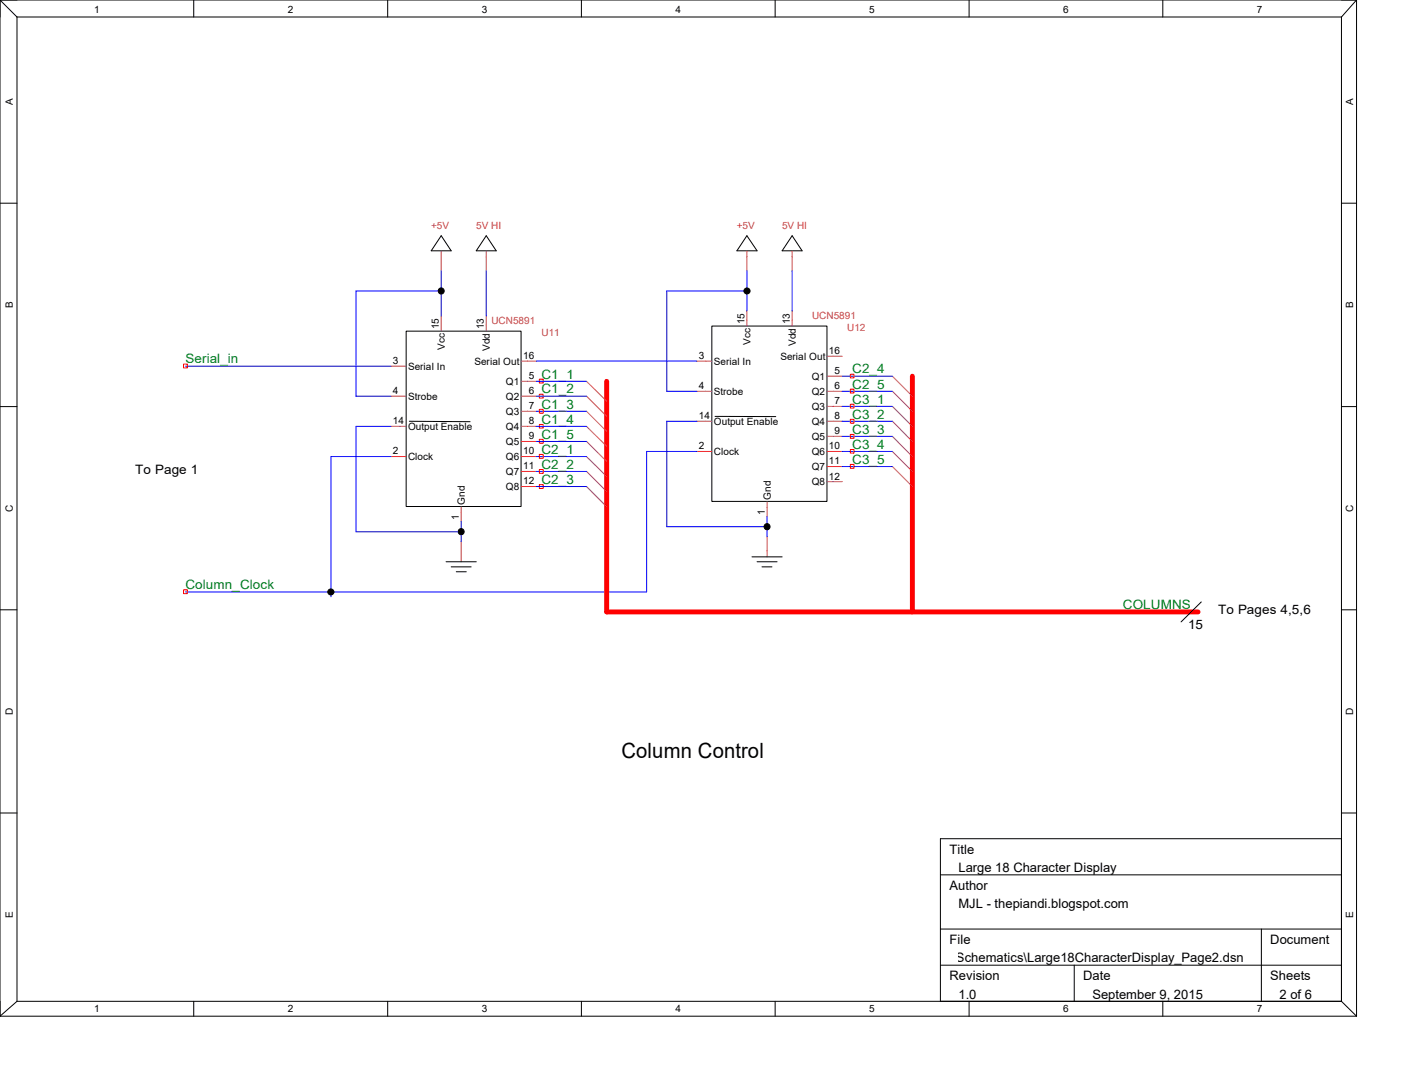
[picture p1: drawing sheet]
<svg xmlns="http://www.w3.org/2000/svg" width="279mm" height="216mm" viewBox="0 0 279 216" stroke-linecap="round" stroke-linejoin="round" font-family="sans-serif">
<g fill="none" stroke="#000" stroke-width=".2">
<path d="M0 0h270.3M0 0v202.4M0 0l3.4 3.4M3.4 3.4h263.9M3.4 3.4v196M38.6 0v3.4M77.3 0v3.4M115.9 0v3.4M154.5 0v3.4M193.1 0v3.4M231.7 0v3.4M267.3 3.4v196"/>
<path d="M270.3 0v202.4M270.3 0l-3 3.4M0 40.5h3.4M87.9 46.9l2 3.1h-4zM96.9 46.9l2 3.1h-4zM148.8 46.9l2.1 3.1h-4zM157.9 46.9l2 3.1h-4zM267.3 40.5h3M80.9 66h22.9v34.9h-22.9zM141.9 64.9h22.9v35h-22.9zM0 81h3.4M81.6 83.9l12.1 .1"/>
<path d="M142.5 82.9l12.1 .1M267.3 81h3M88.9 111.9h6M89.9 112.9h4M90.9 113.9h2M149.9 110.9h6M150.9 111.9h4M151.8 112.9h2M239.4 119.9l-4 4M0 121.5h3.4M267.3 121.5h3M0 161.9h3.4"/>
<path d="M187.4 174.2h79.9M267.3 167h-79.9v32.4M267.3 161.9h3M3.4 199.4h263.9M3.4 199.4l-3.4 3M38.6 199.4v3M77.3 199.4v3M115.9 199.4v3M154.5 199.4v3M187.4 185h79.9M187.4 192.2h79.9M193.1 199.4v3"/>
<path d="M214.1 192.2v7.2M231.7 199.4v3M251.4 185v14.4M267.3 199.4l3 3M0 202.4h270.3"/>
</g>
<g fill="none" stroke="#c04040" stroke-width=".2">
<path d="M87.9 50v3.9M96.9 50v3.9M148.8 50v3.9M157.9 50v3.9M77.9 78.9h3M77.9 72.9h3M87.9 62.9v3.1M96.9 62.9v3.1M103.9 75.9h3M103.9 78.9h3M103.9 71.9h3M116.9 75.9l4 4"/>
<path d="M116.9 78.9l4 4M138.9 71.9h3M138.9 77.9h3M148.8 61.9v3M157.9 61.9v3M164.8 74.9h3.1M164.8 77.9h3.1M164.8 71h3.1M177.8 74.9l4 4M177.8 77.9l4 4M77.9 84.9h3M77.9 90.9h3"/>
<path d="M103.9 81.9h3M103.9 84.9h3M103.9 87.9h3M103.9 90.9h3M103.9 93.9h3M103.9 96.9h3M116.9 90.9l4 4M116.9 87.9l4 4M116.9 84.9l4 4M116.9 81.9l4 4M116.9 96.9l4 4M116.9 93.9l4 4"/>
<path d="M138.9 83.9h3M138.9 89.9h3M152.9 99.9v3M164.8 80.9h3.1M164.8 83.9h3.1M164.8 86.9h3.1M164.8 89.9h3.1M164.8 92.9h3.1M164.8 95.9h3.1M177.8 80.9l4 4M177.8 83.9l4 4M177.8 86.9l4 4"/>
<path d="M177.8 89.9l4 4M177.8 92.9l4 4M91.9 100.9v3M91.9 107.9v4M152.9 106.9v4"/>
</g>
<g fill="none" stroke="#00f" stroke-width=".2">
<path d="M87.9 53.9v9M87.9 58h-16.9v20.9h6.9M96.9 53.9v9M148.8 53.9v8M148.8 58h-15.9v19.9h6M157.9 53.9v8M37 72.9h40.9M106.9 71.9h32M106.9 78.9h10M106.9 75.9h10M167.9 77.9h9.9M167.9 74.9h9.9"/>
<path d="M77.9 84.9h-6.9v21h20.9M77.9 90.9h-11.9v28M106.9 84.9h10M106.9 90.9h10M106.9 96.9h10M106.9 81.9h10M106.9 87.9h10M106.9 93.9h10M138.9 83.9h-6v21h20M138.9 89.9h-10v28h-91.9M167.9 83.9h9.9M167.9 89.9h9.9"/>
<path d="M167.9 80.9h9.9M167.9 86.9h9.9M167.9 92.9h9.9M91.9 103.9v4M152.9 102.9v4"/>
</g>
<g fill="#000" stroke="#000" stroke-width=".2">
<circle cx="87.9" cy="57.9" r=".6"/>
<circle cx="148.9" cy="58" r=".61"/>
<circle cx="65.9" cy="117.9" r=".61"/>
<circle cx="91.9" cy="105.9" r=".6"/>
<circle cx="152.9" cy="104.9" r=".6"/>
</g>
<path d="M120.9 75.9v46h117.9M181.8 74.9v47" fill="none" stroke="#f00" stroke-width=".97"/>
<g fill="none" stroke="#f00" stroke-width=".2">
<path d="M36.6 72.5h.7v.8h-.7zM107.5 75.5h.7v.8h-.7zM107.5 78.5h.7v.8h-.7zM169.5 74.5h.7v.8h-.7zM169.5 77.5h.7v.8h-.7zM107.5 96.5h.7v.8h-.7zM107.5 84.5h.7v.8h-.7zM107.5 87.5h.7v.8h-.7zM107.5 81.5h.7v.8h-.7zM107.5 90.5h.7v.8h-.7zM107.5 93.5h.7v.8h-.7zM169.5 89.5h.7v.8h-.7z"/>
<path d="M169.5 92.5h.7v.8h-.7zM169.5 80.5h.7v.8h-.7zM169.5 83.5h.7v.8h-.7zM169.5 86.5h.7v.8h-.7zM36.6 117.5h.7v.7h-.7z"/>
</g>
<text font-size="4.2" x="123.9" y="150.9">Column Control</text>
<g font-size="2.6" fill="#008020">
<text x="37" y="72.4">Serial_in</text>
<text x="107.9" y="75.4">C1_1</text>
<text x="169.8" y="74.4">C2_4</text>
<text x="169.8" y="77.4">C2_5</text>
<text x="107.9" y="78.4">C1_2</text>
<text x="107.9" y="81.4">C1_3</text>
<text x="169.8" y="80.4">C3_1</text>
<text x="169.8" y="83.4">C3_2</text>
<text x="107.9" y="84.4">C1_4</text>
<text x="107.9" y="87.4">C1_5</text>
<text x="169.8" y="89.4">C3_4</text>
<text x="169.8" y="86.4">C3_3</text>
<text x="107.9" y="90.4">C2_1</text>
<text x="107.9" y="93.3">C2_2</text>
<text x="169.8" y="92.4">C3_5</text>
<text x="107.9" y="96.3">C2_3</text>
<text x="37" y="117.3">Column_Clock</text>
<text x="223.8" y="121.3">COLUMNS</text>
</g>
<g font-size="2.6">
<text x="27" y="94.4">To Page 1</text>
<text x="236.8" y="125.3">15</text>
<text x="242.8" y="122.3">To Pages 4,5,6</text>
<text x="189.2" y="170.1">Title</text>
<text x="191" y="173.7">Large 18 Character Display</text>
<text x="189.2" y="177.3">Author</text>
<text x="191" y="180.9">MJL - thepiandi.blogspot.com</text>
<text x="102.7" y="191.7">D:\Marty\Documents\Ra~Arduino\Large 18 Character Display\DisplayBoard_Schematics\Large18CharacterDisplay_Page2.dsn</text>
<text x="189.2" y="188.1">File</text>
<text x="253.2" y="188.1">Document</text>
<text x="189.2" y="195.3">Revision</text>
<text x="215.9" y="195.3">Date</text>
<text x="253.2" y="195.3">Sheets</text>
<text x="191" y="198.9">1.0</text>
<text x="217.7" y="198.9">September 9, 2015</text>
<text x="255" y="198.9">2 of 6</text>
</g>
<g font-size="2">
<text x="18.8" y="2.6">1</text>
<text x="57.4" y="2.6">2</text>
<text x="96" y="2.6">3</text>
<text x="134.6" y="2.6">4</text>
<text x="173.2" y="2.6">5</text>
<text x="211.9" y="2.6">6</text>
<text x="250.5" y="2.6">7</text>
<text x="2.5" y="20.9" transform="rotate(-90 2.5 20.9)">A</text>
<text x="269.7" y="20.9" transform="rotate(-90 269.7 20.9)">A</text>
<text x="2.5" y="61.4" transform="rotate(-90 2.5 61.4)">B</text>
<text x="87.5" y="65.6" transform="rotate(-90 87.5 65.6)">15</text>
<text x="96.4" y="65.6" transform="rotate(-90 96.4 65.6)">13</text>
<text x="148.4" y="64.6" transform="rotate(-90 148.4 64.6)">15</text>
<text x="157.4" y="64.6" transform="rotate(-90 157.4 64.6)">13</text>
<text x="269.7" y="61.4" transform="rotate(-90 269.7 61.4)">B</text>
<text x="88.6" y="69.6" transform="rotate(-90 88.6 69.6)">Vcc</text>
<text x="97.6" y="69.9" transform="rotate(-90 97.6 69.9)">Vdd</text>
<text x="104.3" y="71.5">16</text>
<text x="139.3" y="71.5">3</text>
<text x="149.6" y="68.7" transform="rotate(-90 149.6 68.7)">Vcc</text>
<text x="155.5" y="71.7">Serial Out</text>
<text x="158.6" y="68.9" transform="rotate(-90 158.6 68.9)">Vdd</text>
<text x="165.2" y="70.5">16</text>
<text x="78.3" y="72.5">3</text>
<text x="81.3" y="73.7">Serial In</text>
<text x="94.6" y="72.7">Serial Out</text>
<text x="100.8" y="76.7">Q1</text>
<text x="105.4" y="75.5">5</text>
<text x="139.3" y="77.5">4</text>
<text x="142.3" y="72.7">Serial In</text>
<text x="161.8" y="75.7">Q1</text>
<text x="166.3" y="74.5">5</text>
<text x="166.3" y="77.5">6</text>
<text x="78.3" y="78.5">4</text>
<text x="81.3" y="79.7">Strobe</text>
<text x="100.8" y="79.7">Q2</text>
<text x="100.8" y="82.7">Q3</text>
<text x="105.4" y="78.5">6</text>
<text x="105.4" y="81.5">7</text>
<text x="139.3" y="83.5">14</text>
<text x="142.3" y="78.7">Strobe</text>
<text x="161.8" y="78.7">Q2</text>
<text x="161.8" y="81.7">Q3</text>
<text x="166.3" y="80.5">7</text>
<text x="166.3" y="83.5">8</text>
<text x="78.3" y="84.5">14</text>
<text x="81.3" y="85.7">Output Enable</text>
<text x="100.8" y="85.7">Q4</text>
<text x="100.8" y="88.7">Q5</text>
<text x="105.4" y="84.5">8</text>
<text x="105.4" y="87.5">9</text>
<text x="139.3" y="89.5">2</text>
<text x="142.3" y="84.7">Output Enable</text>
<text x="161.8" y="84.7">Q4</text>
<text x="161.8" y="87.7">Q5</text>
<text x="165.2" y="89.5">10</text>
<text x="166.3" y="86.5">9</text>
<text x="78.3" y="90.5">2</text>
<text x="81.3" y="91.7">Clock</text>
<text x="100.8" y="91.7">Q6</text>
<text x="100.8" y="94.7">Q7</text>
<text x="104.3" y="90.5">10</text>
<text x="104.3" y="93.5">11</text>
<text x="142.3" y="90.7">Clock</text>
<text x="161.8" y="90.7">Q6</text>
<text x="161.8" y="93.7">Q7</text>
<text x="165.2" y="92.5">11</text>
<text x="165.2" y="95.5">12</text>
<text x="2.5" y="101.9" transform="rotate(-90 2.5 101.9)">C</text>
<text x="92.6" y="100.5" transform="rotate(-90 92.6 100.5)">Gnd</text>
<text x="100.8" y="97.7">Q8</text>
<text x="104.3" y="96.5">12</text>
<text x="153.6" y="99.5" transform="rotate(-90 153.6 99.5)">Gnd</text>
<text x="161.8" y="96.6">Q8</text>
<text x="269.7" y="101.9" transform="rotate(-90 269.7 101.9)">C</text>
<text x="91.4" y="103.5" transform="rotate(-90 91.4 103.5)">1</text>
<text x="152.4" y="102.5" transform="rotate(-90 152.4 102.5)">1</text>
<text x="2.5" y="142.4" transform="rotate(-90 2.5 142.4)">D</text>
<text x="269.7" y="142.4" transform="rotate(-90 269.7 142.4)">D</text>
<text x="2.5" y="182.8" transform="rotate(-90 2.5 182.8)">E</text>
<text x="269.7" y="182.8" transform="rotate(-90 269.7 182.8)">E</text>
<text x="18.8" y="201.6">1</text>
<text x="57.4" y="201.6">2</text>
<text x="96" y="201.6">3</text>
<text x="134.6" y="201.6">4</text>
<text x="173.2" y="201.6">5</text>
<text x="211.9" y="201.6">6</text>
<text x="250.5" y="201.6">7</text>
</g>
<g font-size="2" fill="#c04040">
<text x="85.9" y="45.6">+5V</text>
<text x="94.9" y="45.6">5V HI</text>
<text x="146.9" y="45.6">+5V</text>
<text x="155.9" y="45.6">5V HI</text>
<text x="97.9" y="64.5">UCN5891</text>
<text x="161.8" y="63.5">UCN5891</text>
<text x="168.8" y="65.9">U12</text>
<text x="107.9" y="66.9">U11</text>
</g>
</svg>
